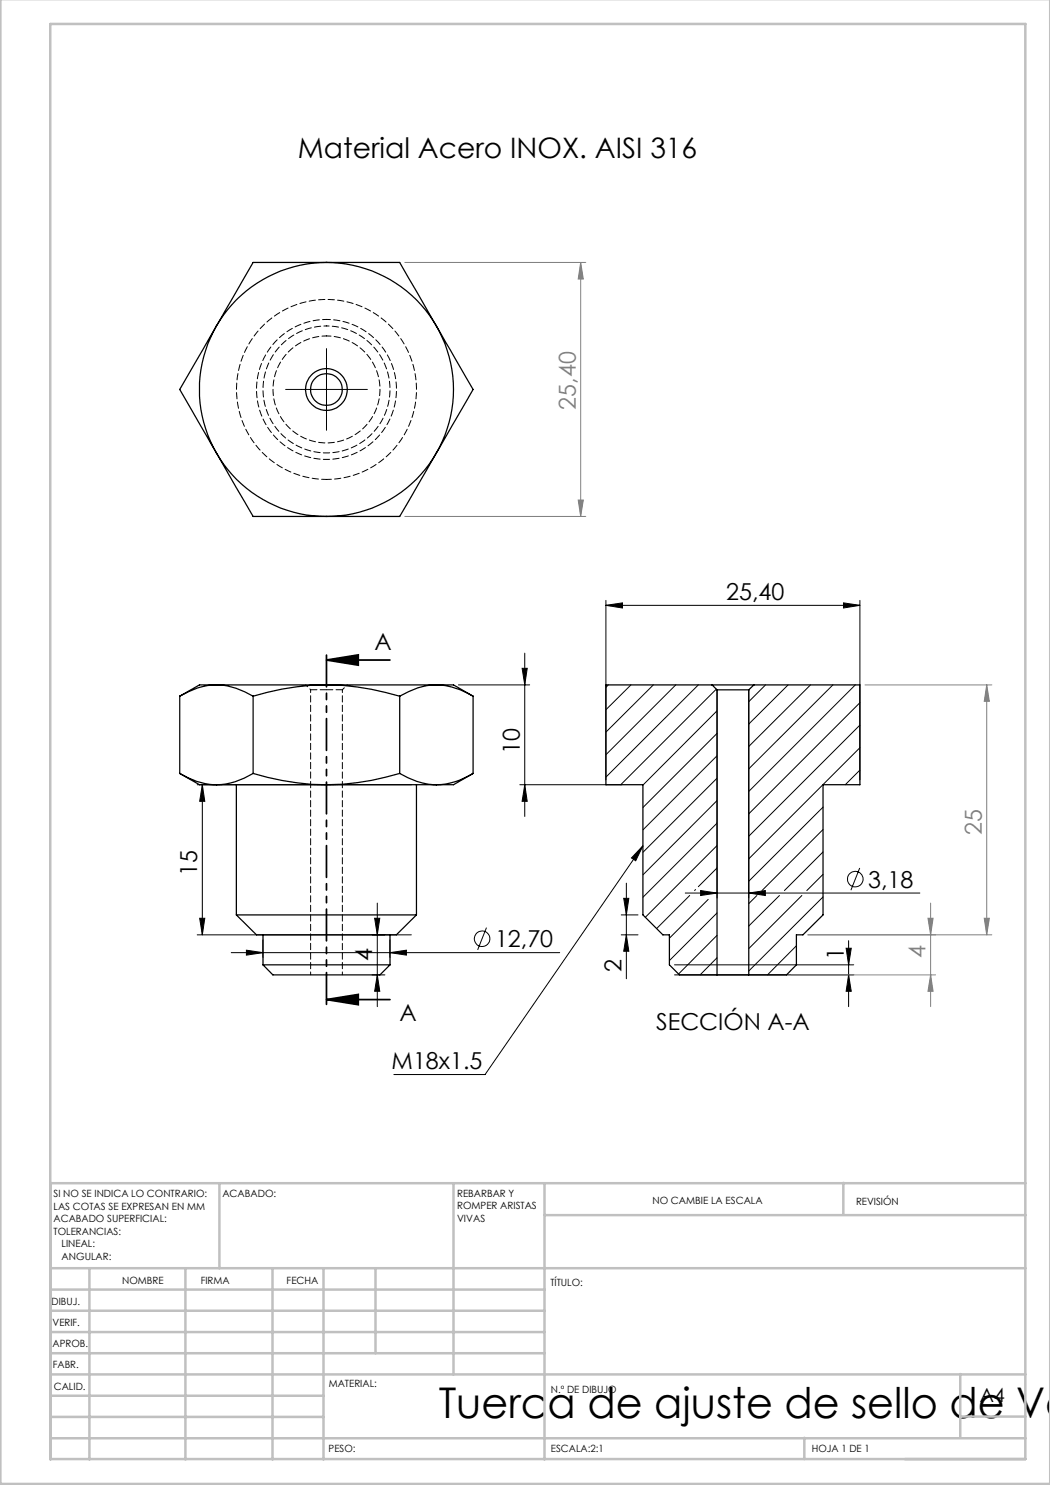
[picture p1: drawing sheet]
<svg xmlns="http://www.w3.org/2000/svg" width="210mm" height="297mm" viewBox="0 0 210 297" stroke-linecap="round" stroke-linejoin="round" font-family="sans-serif">
<g fill="none" stroke="#000" stroke-width=".2">
<path d="M60.3 77.9h10M65.3 72.9v10M91.7 137h14.2M104.4 133.7h1l-.4 3.3zM105 130.6v32.7M121.2 121.1l3.3-.5v1zM121.2 120.1v35.9M121.2 121.1h50.8M143.4 138v41.6M149.8 138v41.6M168.7 120.6l3.3 .5-3.3 .5zM172 120.1v35.9"/>
<path d="M39.4 156.9h42.9M40.5 156.9l.5 3.4h-1.1zM40.5 156.9v30.1M104 156.9h20.3M105 156.9l.4 3.4h-1zM124.7 179.7h1.1l-.5 3.3zM125.3 176.6v19.2M128.6 169.2l-1.5 3-.8-.6zM128.6 169.2l-31.6 45.7h-18.2M137.1 178.6h46.9M140.1 178.1l3.3 .5-3.3 .5zM149.8 178.6l3.3-.5v1z"/>
<path d="M171.9 173.6l-1.7 4.4M39.4 187h42.9M39.9 183.7h1.1l-.5 3.3zM46.2 190.5h65.7M49.3 190l3.3 .5-3.3 .5zM52.6 188v3.5M74.4 195h2.6M74.9 183.7h1.1l-.5 3.3zM75.5 195l.5 3.3h-1.1zM75.5 180.6v20.7M78 190.5l3.3-.5v1zM78 188v3.5"/>
<path d="M97.3 185.5l-1.8 4.5M124.2 187h3.4M124.2 183h3.4M125.3 187l.5 3.2h-1.1zM134.9 195h35.8M134.9 193h35.8M169.2 189.6h1.1l-.6 3.4zM169.7 195l.6 3.3h-1.1zM169.7 188.1v13.2"/>
<circle cx="171.1" cy="175.8" r="1.56"/>
<circle cx="96.4" cy="187.8" r="1.56"/>
</g>
<path d="M65.3 132h12.7M65.3 132l6.3-1v2zM65.3 199.9h12.7M65.3 199.9l6.3-1v2z" fill="none" stroke="#000" stroke-width=".35"/>
<g fill="none" stroke="#808080" stroke-width=".2">
<path d="M81 52.5h36.2M116.1 52.5v50.8M116.1 52.5l.6 3.3h-1.1zM81 103.3h36.2M115.6 100h1.1l-.6 3.3zM173 137h25.4M197.3 137v50M197.3 137l.6 3.3h-1zM158.3 195h28.8M161.6 187h36.8M185.6 183.7h1l-.5 3.3zM186.1 195l.5 3.3h-1z"/>
<path d="M186.1 180.6v20.7M196.9 183.7h1l-.6 3.3z"/>
</g>
<path d="M60.3 77.9h-3.2M65.3 72.9v-3.2M70.3 77.9h3.2M65.3 82.9v3.2" fill="none" stroke="#000" stroke-width=".2" stroke-dasharray="15.2 1.3 1.3 1.3"/>
<path d="M65.3 130v71.9" fill="none" stroke="#000" stroke-width=".35" stroke-dasharray="6.3 1.3 1.3 1.3 1.3 1.3" stroke-dashoffset="-1"/>
<g fill="none" stroke="#c0c0c0" stroke-width=".5">
<path d="M.1 -.1v296.9h209.9v-296.9M10.1 4.8h195v287h-195zM43.9 236.6v17M90.7 236.6v38.3M108.9 236.6v55.3M168.7 236.6v6.3M205.1 236.6h-195v55.3M10.1 253.6h195M10.1 257.9h98.8M17.9 253.6v38.3M37.1 253.6v38.3M54.5 253.6v38.3"/>
<path d="M64.7 253.6v38.3M75.1 253.6v17M108.9 243h96.2M10.1 270.6h98.8M10.1 266.4h98.8M10.1 262.1h98.8M10.1 279.1h54.6M10.1 274.9h195M192.1 274.8v12.7M10.1 287.7h195M10.1 283.4h54.6M160.9 287.5v4.3"/>
<path d="M192.1 283.3h13"/>
</g>
<g fill="#000">
<path d="M128.6 169.2l-1.5 3-.8-.6z"/>
<path d="M65.3 132l6.3-1v2zM65.3 199.9l6.3-1v2z"/>
<path d="M168.7 120.6l3.3 .5-3.3 .5zM121.2 121.1l3.3-.5v1zM149.8 178.6l3.3-.5v1zM140.1 178.1l3.3 .5-3.3 .5z"/>
<path d="M40.5 156.9l.5 3.4h-1.1zM39.9 183.7h1.1l-.5 3.3zM74.9 183.7h1.1l-.5 3.3zM75.5 195l.5 3.3h-1.1zM104.4 133.7h1l-.4 3.3zM105 156.9l.4 3.4h-1zM124.7 179.7h1.1l-.5 3.3zM125.3 187l.5 3.2h-1.1zM169.2 189.6h1.1l-.6 3.4zM169.7 195l.6 3.3h-1.1z"/>
<path d="M49.3 190l3.3 .5-3.3 .5zM78 190.5l3.3-.5v1z"/>
</g>
<g fill="#808080">
<path d="M196.9 183.7h1l-.6 3.3zM197.3 137l.6 3.3h-1z"/>
<path d="M185.6 183.7h1l-.5 3.3zM186.1 195l.5 3.3h-1z"/>
<path d="M116.1 52.5l.6 3.3h-1.1zM115.6 100h1.1l-.6 3.3z"/>
</g>
<g fill="none" stroke="#000" stroke-width=".25">
<path d="M65.3 52.5a25.6 25.6 0 0 0-22 12.7M65.3 52.5h-14.7l-7.3 12.7M65.3 52.5a25.4 25.4 0 0 1 22 12.7M65.3 52.5h14.6l7.4 12.7M43.3 65.2a25.5 25.5 0 0 0 0 25.4M43.3 65.2l-7.4 12.7 7.4 12.7M87.3 65.2a25.3 25.3 0 0 1 0 25.4M87.3 65.2l7.3 12.7-7.3 12.7M43.3 90.6a25.4 25.4 0 0 0 22 12.7M43.3 90.6l7.3 12.7h14.7M87.3 90.6a25.2 25.2 0 0 1-22 12.7M87.3 90.6l-7.4 12.7h-14.6"/>
<path d="M35.9 139.2v15.5M43.3 137h22M43.3 137a13.6 13.6 0 0 1 7.3 2.2M43.3 137a14.1 14.1 0 0 0-7.4 2.2M43.3 137h-3.4l-4 2.2M50.6 139.2v15.5M65.3 137a50.5 50.5 0 0 0-14.7 2.2M65.3 137a51.3 51.3 0 0 1 14.6 2.2M65.3 137h22M79.9 139.2v15.5M87.3 137a14.1 14.1 0 0 0-7.4 2.2M87.3 137a14.5 14.5 0 0 1 7.3 2.2"/>
<path d="M87.3 137h3.4l3.9 2.2M94.6 139.2v15.5M142.4 137h8.4M142.4 137h-21.2v19.9h7.4v26.1l4 4h1.3v6l2 2h7.5M142.4 137l1 1M143.4 138h6.4M143.4 138v57M149.8 138v57M150.8 137h21.2v19.9h-7.4v26.1l-4 4h-1.3v6l-2 2h-7.5M150.8 137l-1 1M35.9 154.7a13.6 13.6 0 0 0 7.4 2.2M35.9 154.7l4 2.2h3.4"/>
<path d="M43.3 156.9h22M47.3 156.9v26.1M50.6 154.7a52.3 52.3 0 0 0 14.7 2.2M50.6 154.7a14.1 14.1 0 0 1-7.3 2.2M65.3 156.9h22M79.9 154.7a51.3 51.3 0 0 1-14.6 2.2M79.9 154.7a14.4 14.4 0 0 0 7.4 2.2M83.3 156.9v26.1M94.6 154.7a14.2 14.2 0 0 1-7.3 2.2M94.6 154.7l-3.9 2.2h-3.4M47.3 183l4 4h28l4-4M47.3 183h36"/>
<path d="M52.6 193h25.4M52.6 193l2 2h21.4l2-2M52.6 187v6M78 187v6M143.4 195h6.4"/>
<circle cx="65.3" cy="77.9" r="3.2"/>
<circle cx="65.3" cy="77.9" r="4.2"/>
</g>
<path d="M62.1 137.9h3.2M65.3 137.9h3.2" fill="none" stroke="#000" stroke-width=".2" stroke-dasharray="1.3 .6"/>
<path d="M61.1 136.9l1 1M62.1 137.9v57M68.5 137.9l1-1M68.5 194.9v-57" fill="none" stroke="#000" stroke-width=".2" stroke-dasharray="1.3 .6" stroke-dashoffset=".7"/>
<path d="M65.3 95.9a18 18 0 0 1-15.8-26.7 18 18 0 0 1 31-.9 18 18 0 0 1-14.1 27.6h-1.1" fill="none" stroke="#000" stroke-width=".2" stroke-dasharray="1.3 .6" stroke-dashoffset=".3"/>
<path d="M65.3 63.9a14 14 0 0 1 12.3 20.7 14 14 0 0 1-24.1 .8 14 14 0 0 1 10.8-21.5h1" fill="none" stroke="#000" stroke-width=".2" stroke-dasharray="1.3 .6" stroke-dashoffset=".5"/>
<path d="M65.3 65.2a12.7 12.7 0 0 1 11.1 18.8 12.7 12.7 0 0 1-21.8 .8 12.7 12.7 0 0 1 9.8-19.6h.9" fill="none" stroke="#000" stroke-width=".2" stroke-dasharray="1.3 .6" stroke-dashoffset=".8"/>
<path d="M65.3 67.2a10.7 10.7 0 0 1 9.4 15.8 10.7 10.7 0 0 1-18.4 .7 10.7 10.7 0 0 1 8.1-16.5h.9" fill="none" stroke="#000" stroke-width=".2" stroke-dasharray="1.3 .6" stroke-dashoffset=".4"/>
<g fill="none" stroke="#000" stroke-width=".2">
<path d="M121.7 137l-.5 .5M126.2 137l-5 5M130.7 137l-9.5 9.4M135.1 137l-13.9 14M139.7 137l-18.5 18.4M143.3 137.8l-19.2 19.1M153.1 137l-3.3 3.3M157.6 137l-7.8 7.8M162.1 137l-12.3 12.3M166.6 137l-16.8 16.8M171.1 137l-21.3 21.3M143.4 142.2l-14.8 14.8"/>
<path d="M143.4 146.7l-14.8 14.8M143.4 151.2l-14.8 14.8M143.4 155.6l-14.8 14.9M172 140.5l-22.2 22.3M172 145l-22.2 22.2M172 154l-2.9 2.9M172 149.5l-22.2 22.3M137.9 179.1l-6.6 6.6M139.1 177.9l-.2 .2M141.6 179.9l-7.7 7.7M143.4 160.1l-14.8 14.9M143.4 164.6l-14.8 14.9"/>
<path d="M143.4 169.1l-14.3 14.3M143.4 173.6l-3.7 3.7M151.4 179.1l-1.6 1.6M155.9 179.1l-6.1 6.1M160.4 179.1l-10.6 10.6M164.6 161.4l-14.8 14.8M164.6 165.9l-12.2 12.2M164.6 170.4l-7.7 7.7M164.6 174.9l-3.2 3.2M164.6 179.4l-14.8 14.8M143.4 182.6l-9.5 9.5M143.4 187.1l-7.7 7.7"/>
<path d="M143.4 191.6l-3.4 3.4M159.3 189.2l-5.8 5.8"/>
</g>
<text font-size="8.5" x="87.7" y="283.5">Tuerca de ajuste de sello de Va</text>
<text font-size="5.6" x="59.6" y="31.6">Material Acero INOX. AISI 316</text>
<g font-size="4.7" fill="#808080">
<text x="115.2" y="81.9" transform="rotate(-90 115.2 81.9)">25,40</text>
<text x="196.4" y="167.1" transform="rotate(-90 196.4 167.1)">25</text>
<text x="185.1" y="191.6" transform="rotate(-90 185.1 191.6)">4</text>
</g>
<g font-size="4.7">
<text x="145.2" y="120.1">25,40</text>
<text x="74.9" y="129.9">A</text>
<text x="104" y="150.7" transform="rotate(-90 104 150.7)">10</text>
<text x="39.5" y="175.1" transform="rotate(-90 39.5 175.1)">15</text>
<text x="173.6" y="177.5">3,18</text>
<text x="99" y="189.4">12,70</text>
<text x="168.7" y="192" transform="rotate(-90 168.7 192)">1</text>
<text x="74.4" y="192.2" transform="rotate(-90 74.4 192.2)">4</text>
<text x="124.3" y="194.4" transform="rotate(-90 124.3 194.4)">2</text>
<text x="79.9" y="204.2">A</text>
<text x="131.2" y="206">SECCIÓN A-A</text>
<text x="78.3" y="213.9">M18x1.5</text>
</g>
<text font-size="3.9" x="196" y="280.4">A4</text>
<g font-size="2">
<text x="10.7" y="239.5">SI NO SE INDICA LO CONTRARIO:</text>
<text x="44.5" y="239.5">ACABADO:</text>
<text x="91.4" y="239.4">REBARBAR Y</text>
<text x="10.7" y="242">LAS COTAS SE EXPRESAN EN MM</text>
<text x="10.7" y="244.5">ACABADO SUPERFICIAL:</text>
<text x="91.4" y="241.9">ROMPER ARISTAS</text>
<text x="91.4" y="244.4">VIVAS</text>
<text x="130.5" y="240.8">NO CAMBIE LA ESCALA</text>
<text x="171.2" y="241">REVISIÓN</text>
<text x="10.7" y="247">TOLERANCIAS:</text>
<text x="12.3" y="249.5">LINEAL:</text>
<text x="12.3" y="252">ANGULAR:</text>
<text x="24.4" y="256.9">NOMBRE</text>
<text x="40.1" y="256.8">FIRMA</text>
<text x="57.3" y="256.8">FECHA</text>
<text x="110.1" y="257.1">TÍTULO:</text>
<text x="10.3" y="260.9">DIBUJ.</text>
<text x="10.5" y="269.3">APROB.</text>
<text x="10.5" y="265.2">VERIF.</text>
<text x="10.6" y="273.6">FABR.</text>
<text x="10.8" y="278">CALID.</text>
<text x="65.8" y="277.4">MATERIAL:</text>
<text x="110.2" y="278.5">N.º DE DIBUJO</text>
<text x="65.7" y="290.4">PESO:</text>
<text x="110.2" y="290.5">ESCALA:2:1</text>
<text x="162.4" y="290.4">HOJA 1 DE 1</text>
</g>
</svg>
